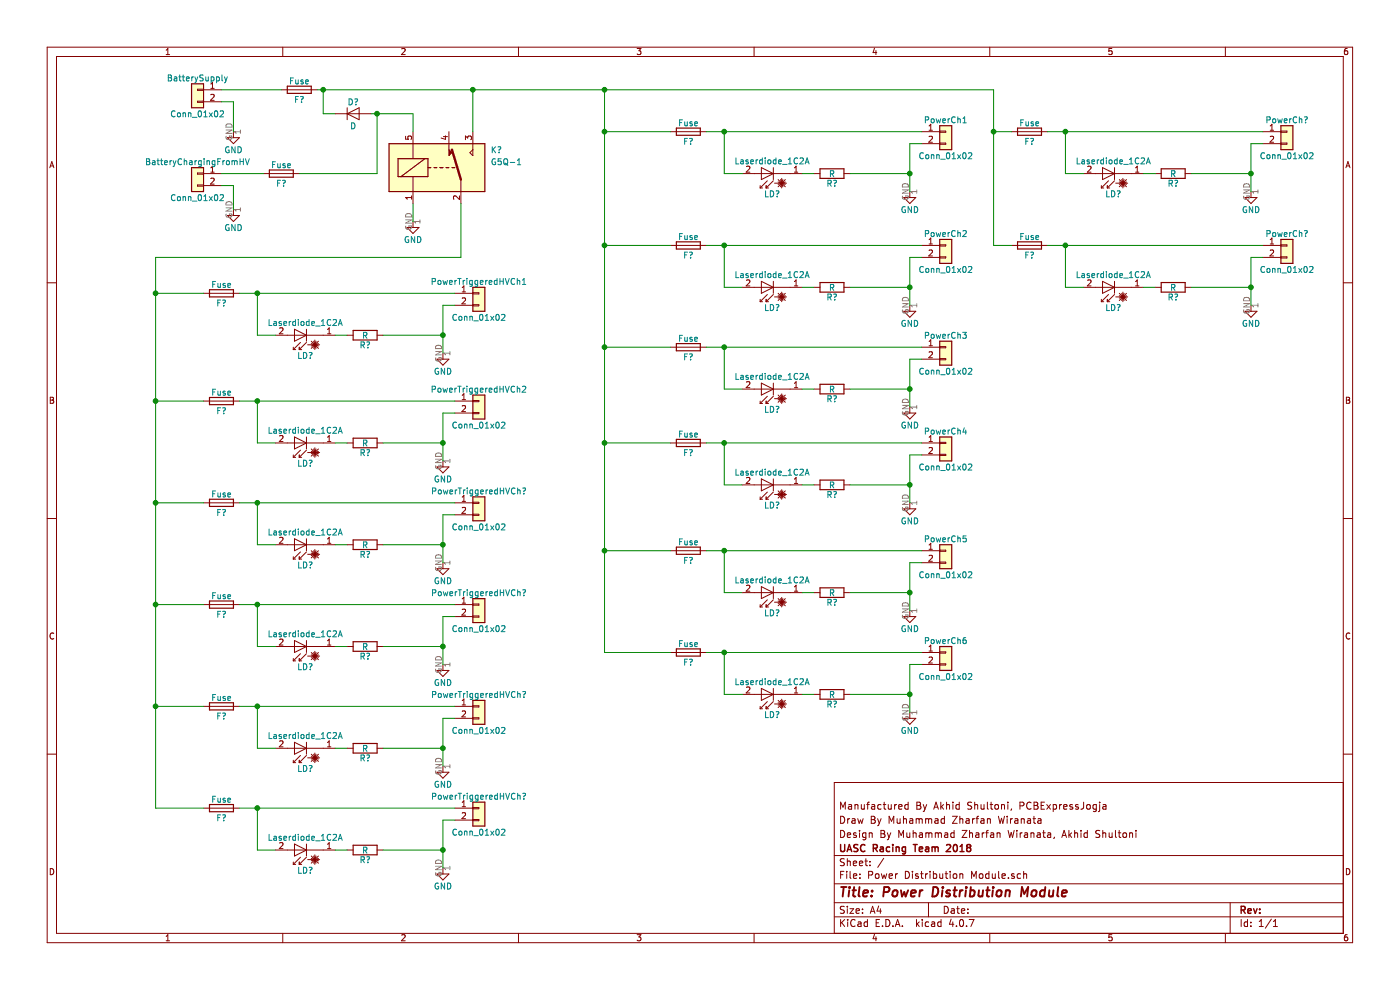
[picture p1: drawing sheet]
EESchema Schematic File Version 2
LIBS:power
LIBS:device
LIBS:switches
LIBS:relays
LIBS:motors
LIBS:transistors
LIBS:conn
LIBS:linear
LIBS:regul
LIBS:74xx
LIBS:cmos4000
LIBS:adc-dac
LIBS:memory
LIBS:xilinx
LIBS:microcontrollers
LIBS:dsp
LIBS:microchip
LIBS:analog_switches
LIBS:motorola
LIBS:texas
LIBS:intel
LIBS:audio
LIBS:interface
LIBS:digital-audio
LIBS:philips
LIBS:display
LIBS:cypress
LIBS:siliconi
LIBS:opto
LIBS:atmel
LIBS:contrib
LIBS:valves
LIBS:Power Distribution Module-cache
EELAYER 25 0
EELAYER END
$Descr A4 11693 8268
encoding utf-8
Sheet 1 1
Title "Power Distribution Module"
Date ""
Rev ""
Comp "UASC Racing Team 2018"
Comment1 "Design By Muhammad Zharfan Wiranata, Akhid Shultoni"
Comment2 "Draw By Muhammad Zharfan Wiranata"
Comment3 "Manufactured By Akhid Shultoni, PCBExpressJogja"
Comment4 ""
$EndDescr
$Comp
L Conn_01x02 BatterySupply
U 1 1
P 1650 750
F 0 "BatterySupply" H 1650 850 50  0000 C CNN
F 1 "Conn_01x02" H 1650 550 50  0000 C CNN
F 2 "" H 1650 750 50  0001 C CNN
F 3 "" H 1650 750 50  0001 C CNN
	1    1650 750 
	-1   0    0    -1  
$EndComp
$Comp
L Fuse F?
U 1 1
P 2500 750
F 0 "F?" V 2580 750 50  0000 C CNN
F 1 "Fuse" V 2425 750 50  0000 C CNN
F 2 "" V 2430 750 50  0001 C CNN
F 3 "" H 2500 750 50  0001 C CNN
	1    2500 750 
	0    1    1    0   
$EndComp
$Comp
L GND #PWR?
U 1 1
P 1950 1100
F 0 "#PWR?" H 1950 850 50  0001 C CNN
F 1 "GND" H 1950 950 50  0000 C CNN
F 2 "" H 1950 1100 50  0001 C CNN
F 3 "" H 1950 1100 50  0001 C CNN
	1    1950 1100
	1    0    0    -1  
$EndComp
$Comp
L G5Q-1 K?
U 1 1
P 3450 1600
F 0 "K?" H 4100 1950 50  0000 L CNN
F 1 "G5Q-1" H 4100 1850 50  0000 L CNN
F 2 "Relays_THT:Relay_SPDT_OMRON-G5Q" H 4100 1750 50  0001 L CNN
F 3 "" H 4100 1450 50  0001 L CNN
	1    3450 1600
	1    0    0    -1  
$EndComp
$Comp
L Conn_01x02 BatteryChargingFromHV
U 1 1
P 1650 1450
F 0 "BatteryChargingFromHV" H 1650 1550 50  0000 C CNN
F 1 "Conn_01x02" H 1650 1250 50  0000 C CNN
F 2 "" H 1650 1450 50  0001 C CNN
F 3 "" H 1650 1450 50  0001 C CNN
	1    1650 1450
	-1   0    0    -1  
$EndComp
$Comp
L GND #PWR?
U 1 1
P 1950 1750
F 0 "#PWR?" H 1950 1500 50  0001 C CNN
F 1 "GND" H 1950 1600 50  0000 C CNN
F 2 "" H 1950 1750 50  0001 C CNN
F 3 "" H 1950 1750 50  0001 C CNN
	1    1950 1750
	1    0    0    -1  
$EndComp
$Comp
L D D?
U 1 1
P 2950 950
F 0 "D?" H 2950 1050 50  0000 C CNN
F 1 "D" H 2950 850 50  0000 C CNN
F 2 "" H 2950 950 50  0001 C CNN
F 3 "" H 2950 950 50  0001 C CNN
	1    2950 950 
	1    0    0    -1  
$EndComp
$Comp
L GND #PWR?
U 1 1
P 3450 1850
F 0 "#PWR?" H 3450 1600 50  0001 C CNN
F 1 "GND" H 3450 1700 50  0000 C CNN
F 2 "" H 3450 1850 50  0001 C CNN
F 3 "" H 3450 1850 50  0001 C CNN
	1    3450 1850
	1    0    0    -1  
$EndComp
$Comp
L Conn_01x02 PowerCh1
U 1 1
P 7900 1100
F 0 "PowerCh1" H 7900 1200 50  0000 C CNN
F 1 "Conn_01x02" H 7900 900 50  0000 C CNN
F 2 "" H 7900 1100 50  0001 C CNN
F 3 "" H 7900 1100 50  0001 C CNN
	1    7900 1100
	1    0    0    -1  
$EndComp
$Comp
L Fuse F?
U 1 1
P 5750 1100
F 0 "F?" V 5830 1100 50  0000 C CNN
F 1 "Fuse" V 5675 1100 50  0000 C CNN
F 2 "" V 5680 1100 50  0001 C CNN
F 3 "" H 5750 1100 50  0001 C CNN
	1    5750 1100
	0    1    1    0   
$EndComp
$Comp
L Laserdiode_1C2A LD?
U 1 1
P 6400 1450
F 0 "LD?" H 6350 1625 50  0000 C CNN
F 1 "Laserdiode_1C2A" H 6350 1350 50  0000 C CNN
F 2 "" H 6300 1425 50  0001 C CNN
F 3 "" H 6430 1250 50  0001 C CNN
	1    6400 1450
	-1   0    0    1   
$EndComp
$Comp
L R R?
U 1 1
P 6950 1450
F 0 "R?" V 7030 1450 50  0000 C CNN
F 1 "R" V 6950 1450 50  0000 C CNN
F 2 "" V 6880 1450 50  0001 C CNN
F 3 "" H 6950 1450 50  0001 C CNN
	1    6950 1450
	0    1    1    0   
$EndComp
$Comp
L GND #PWR?
U 1 1
P 7600 1600
F 0 "#PWR?" H 7600 1350 50  0001 C CNN
F 1 "GND" H 7600 1450 50  0000 C CNN
F 2 "" H 7600 1600 50  0001 C CNN
F 3 "" H 7600 1600 50  0001 C CNN
	1    7600 1600
	1    0    0    -1  
$EndComp
$Comp
L Conn_01x02 PowerCh2
U 1 1
P 7900 2050
F 0 "PowerCh2" H 7900 2150 50  0000 C CNN
F 1 "Conn_01x02" H 7900 1850 50  0000 C CNN
F 2 "" H 7900 2050 50  0001 C CNN
F 3 "" H 7900 2050 50  0001 C CNN
	1    7900 2050
	1    0    0    -1  
$EndComp
$Comp
L Fuse F?
U 1 1
P 5750 2050
F 0 "F?" V 5830 2050 50  0000 C CNN
F 1 "Fuse" V 5675 2050 50  0000 C CNN
F 2 "" V 5680 2050 50  0001 C CNN
F 3 "" H 5750 2050 50  0001 C CNN
	1    5750 2050
	0    1    1    0   
$EndComp
$Comp
L Laserdiode_1C2A LD?
U 1 1
P 6400 2400
F 0 "LD?" H 6350 2575 50  0000 C CNN
F 1 "Laserdiode_1C2A" H 6350 2300 50  0000 C CNN
F 2 "" H 6300 2375 50  0001 C CNN
F 3 "" H 6430 2200 50  0001 C CNN
	1    6400 2400
	-1   0    0    1   
$EndComp
$Comp
L R R?
U 1 1
P 6950 2400
F 0 "R?" V 7030 2400 50  0000 C CNN
F 1 "R" V 6950 2400 50  0000 C CNN
F 2 "" V 6880 2400 50  0001 C CNN
F 3 "" H 6950 2400 50  0001 C CNN
	1    6950 2400
	0    1    1    0   
$EndComp
$Comp
L GND #PWR?
U 1 1
P 7600 2550
F 0 "#PWR?" H 7600 2300 50  0001 C CNN
F 1 "GND" H 7600 2400 50  0000 C CNN
F 2 "" H 7600 2550 50  0001 C CNN
F 3 "" H 7600 2550 50  0001 C CNN
	1    7600 2550
	1    0    0    -1  
$EndComp
$Comp
L Conn_01x02 PowerCh3
U 1 1
P 7900 2900
F 0 "PowerCh3" H 7900 3000 50  0000 C CNN
F 1 "Conn_01x02" H 7900 2700 50  0000 C CNN
F 2 "" H 7900 2900 50  0001 C CNN
F 3 "" H 7900 2900 50  0001 C CNN
	1    7900 2900
	1    0    0    -1  
$EndComp
$Comp
L Fuse F?
U 1 1
P 5750 2900
F 0 "F?" V 5830 2900 50  0000 C CNN
F 1 "Fuse" V 5675 2900 50  0000 C CNN
F 2 "" V 5680 2900 50  0001 C CNN
F 3 "" H 5750 2900 50  0001 C CNN
	1    5750 2900
	0    1    1    0   
$EndComp
$Comp
L Laserdiode_1C2A LD?
U 1 1
P 6400 3250
F 0 "LD?" H 6350 3425 50  0000 C CNN
F 1 "Laserdiode_1C2A" H 6350 3150 50  0000 C CNN
F 2 "" H 6300 3225 50  0001 C CNN
F 3 "" H 6430 3050 50  0001 C CNN
	1    6400 3250
	-1   0    0    1   
$EndComp
$Comp
L R R?
U 1 1
P 6950 3250
F 0 "R?" V 7030 3250 50  0000 C CNN
F 1 "R" V 6950 3250 50  0000 C CNN
F 2 "" V 6880 3250 50  0001 C CNN
F 3 "" H 6950 3250 50  0001 C CNN
	1    6950 3250
	0    1    1    0   
$EndComp
$Comp
L GND #PWR?
U 1 1
P 7600 3400
F 0 "#PWR?" H 7600 3150 50  0001 C CNN
F 1 "GND" H 7600 3250 50  0000 C CNN
F 2 "" H 7600 3400 50  0001 C CNN
F 3 "" H 7600 3400 50  0001 C CNN
	1    7600 3400
	1    0    0    -1  
$EndComp
$Comp
L Conn_01x02 PowerCh4
U 1 1
P 7900 3700
F 0 "PowerCh4" H 7900 3800 50  0000 C CNN
F 1 "Conn_01x02" H 7900 3500 50  0000 C CNN
F 2 "" H 7900 3700 50  0001 C CNN
F 3 "" H 7900 3700 50  0001 C CNN
	1    7900 3700
	1    0    0    -1  
$EndComp
$Comp
L Fuse F?
U 1 1
P 5750 3700
F 0 "F?" V 5830 3700 50  0000 C CNN
F 1 "Fuse" V 5675 3700 50  0000 C CNN
F 2 "" V 5680 3700 50  0001 C CNN
F 3 "" H 5750 3700 50  0001 C CNN
	1    5750 3700
	0    1    1    0   
$EndComp
$Comp
L Laserdiode_1C2A LD?
U 1 1
P 6400 4050
F 0 "LD?" H 6350 4225 50  0000 C CNN
F 1 "Laserdiode_1C2A" H 6350 3950 50  0000 C CNN
F 2 "" H 6300 4025 50  0001 C CNN
F 3 "" H 6430 3850 50  0001 C CNN
	1    6400 4050
	-1   0    0    1   
$EndComp
$Comp
L R R?
U 1 1
P 6950 4050
F 0 "R?" V 7030 4050 50  0000 C CNN
F 1 "R" V 6950 4050 50  0000 C CNN
F 2 "" V 6880 4050 50  0001 C CNN
F 3 "" H 6950 4050 50  0001 C CNN
	1    6950 4050
	0    1    1    0   
$EndComp
$Comp
L GND #PWR?
U 1 1
P 7600 4200
F 0 "#PWR?" H 7600 3950 50  0001 C CNN
F 1 "GND" H 7600 4050 50  0000 C CNN
F 2 "" H 7600 4200 50  0001 C CNN
F 3 "" H 7600 4200 50  0001 C CNN
	1    7600 4200
	1    0    0    -1  
$EndComp
$Comp
L Conn_01x02 PowerCh5
U 1 1
P 7900 4600
F 0 "PowerCh5" H 7900 4700 50  0000 C CNN
F 1 "Conn_01x02" H 7900 4400 50  0000 C CNN
F 2 "" H 7900 4600 50  0001 C CNN
F 3 "" H 7900 4600 50  0001 C CNN
	1    7900 4600
	1    0    0    -1  
$EndComp
$Comp
L Fuse F?
U 1 1
P 5750 4600
F 0 "F?" V 5830 4600 50  0000 C CNN
F 1 "Fuse" V 5675 4600 50  0000 C CNN
F 2 "" V 5680 4600 50  0001 C CNN
F 3 "" H 5750 4600 50  0001 C CNN
	1    5750 4600
	0    1    1    0   
$EndComp
$Comp
L Laserdiode_1C2A LD?
U 1 1
P 6400 4950
F 0 "LD?" H 6350 5125 50  0000 C CNN
F 1 "Laserdiode_1C2A" H 6350 4850 50  0000 C CNN
F 2 "" H 6300 4925 50  0001 C CNN
F 3 "" H 6430 4750 50  0001 C CNN
	1    6400 4950
	-1   0    0    1   
$EndComp
$Comp
L R R?
U 1 1
P 6950 4950
F 0 "R?" V 7030 4950 50  0000 C CNN
F 1 "R" V 6950 4950 50  0000 C CNN
F 2 "" V 6880 4950 50  0001 C CNN
F 3 "" H 6950 4950 50  0001 C CNN
	1    6950 4950
	0    1    1    0   
$EndComp
$Comp
L GND #PWR?
U 1 1
P 7600 5100
F 0 "#PWR?" H 7600 4850 50  0001 C CNN
F 1 "GND" H 7600 4950 50  0000 C CNN
F 2 "" H 7600 5100 50  0001 C CNN
F 3 "" H 7600 5100 50  0001 C CNN
	1    7600 5100
	1    0    0    -1  
$EndComp
$Comp
L Conn_01x02 PowerCh6
U 1 1
P 7900 5450
F 0 "PowerCh6" H 7900 5550 50  0000 C CNN
F 1 "Conn_01x02" H 7900 5250 50  0000 C CNN
F 2 "" H 7900 5450 50  0001 C CNN
F 3 "" H 7900 5450 50  0001 C CNN
	1    7900 5450
	1    0    0    -1  
$EndComp
$Comp
L Fuse F?
U 1 1
P 5750 5450
F 0 "F?" V 5830 5450 50  0000 C CNN
F 1 "Fuse" V 5675 5450 50  0000 C CNN
F 2 "" V 5680 5450 50  0001 C CNN
F 3 "" H 5750 5450 50  0001 C CNN
	1    5750 5450
	0    1    1    0   
$EndComp
$Comp
L Laserdiode_1C2A LD?
U 1 1
P 6400 5800
F 0 "LD?" H 6350 5975 50  0000 C CNN
F 1 "Laserdiode_1C2A" H 6350 5700 50  0000 C CNN
F 2 "" H 6300 5775 50  0001 C CNN
F 3 "" H 6430 5600 50  0001 C CNN
	1    6400 5800
	-1   0    0    1   
$EndComp
$Comp
L R R?
U 1 1
P 6950 5800
F 0 "R?" V 7030 5800 50  0000 C CNN
F 1 "R" V 6950 5800 50  0000 C CNN
F 2 "" V 6880 5800 50  0001 C CNN
F 3 "" H 6950 5800 50  0001 C CNN
	1    6950 5800
	0    1    1    0   
$EndComp
$Comp
L GND #PWR?
U 1 1
P 7600 5950
F 0 "#PWR?" H 7600 5700 50  0001 C CNN
F 1 "GND" H 7600 5800 50  0000 C CNN
F 2 "" H 7600 5950 50  0001 C CNN
F 3 "" H 7600 5950 50  0001 C CNN
	1    7600 5950
	1    0    0    -1  
$EndComp
$Comp
L Conn_01x02 PowerTriggeredHVCh1
U 1 1
P 4000 2450
F 0 "PowerTriggeredHVCh1" H 4000 2550 50  0000 C CNN
F 1 "Conn_01x02" H 4000 2250 50  0000 C CNN
F 2 "" H 4000 2450 50  0001 C CNN
F 3 "" H 4000 2450 50  0001 C CNN
	1    4000 2450
	1    0    0    -1  
$EndComp
$Comp
L Fuse F?
U 1 1
P 1850 2450
F 0 "F?" V 1930 2450 50  0000 C CNN
F 1 "Fuse" V 1775 2450 50  0000 C CNN
F 2 "" V 1780 2450 50  0001 C CNN
F 3 "" H 1850 2450 50  0001 C CNN
	1    1850 2450
	0    1    1    0   
$EndComp
$Comp
L Laserdiode_1C2A LD?
U 1 1
P 2500 2800
F 0 "LD?" H 2450 2975 50  0000 C CNN
F 1 "Laserdiode_1C2A" H 2450 2700 50  0000 C CNN
F 2 "" H 2400 2775 50  0001 C CNN
F 3 "" H 2530 2600 50  0001 C CNN
	1    2500 2800
	-1   0    0    1   
$EndComp
$Comp
L R R?
U 1 1
P 3050 2800
F 0 "R?" V 3130 2800 50  0000 C CNN
F 1 "R" V 3050 2800 50  0000 C CNN
F 2 "" V 2980 2800 50  0001 C CNN
F 3 "" H 3050 2800 50  0001 C CNN
	1    3050 2800
	0    1    1    0   
$EndComp
$Comp
L GND #PWR?
U 1 1
P 3700 2950
F 0 "#PWR?" H 3700 2700 50  0001 C CNN
F 1 "GND" H 3700 2800 50  0000 C CNN
F 2 "" H 3700 2950 50  0001 C CNN
F 3 "" H 3700 2950 50  0001 C CNN
	1    3700 2950
	1    0    0    -1  
$EndComp
$Comp
L Conn_01x02 PowerTriggeredHVCh2
U 1 1
P 4000 3350
F 0 "PowerTriggeredHVCh2" H 4000 3450 50  0000 C CNN
F 1 "Conn_01x02" H 4000 3150 50  0000 C CNN
F 2 "" H 4000 3350 50  0001 C CNN
F 3 "" H 4000 3350 50  0001 C CNN
	1    4000 3350
	1    0    0    -1  
$EndComp
$Comp
L Fuse F?
U 1 1
P 1850 3350
F 0 "F?" V 1930 3350 50  0000 C CNN
F 1 "Fuse" V 1775 3350 50  0000 C CNN
F 2 "" V 1780 3350 50  0001 C CNN
F 3 "" H 1850 3350 50  0001 C CNN
	1    1850 3350
	0    1    1    0   
$EndComp
$Comp
L Laserdiode_1C2A LD?
U 1 1
P 2500 3700
F 0 "LD?" H 2450 3875 50  0000 C CNN
F 1 "Laserdiode_1C2A" H 2450 3600 50  0000 C CNN
F 2 "" H 2400 3675 50  0001 C CNN
F 3 "" H 2530 3500 50  0001 C CNN
	1    2500 3700
	-1   0    0    1   
$EndComp
$Comp
L R R?
U 1 1
P 3050 3700
F 0 "R?" V 3130 3700 50  0000 C CNN
F 1 "R" V 3050 3700 50  0000 C CNN
F 2 "" V 2980 3700 50  0001 C CNN
F 3 "" H 3050 3700 50  0001 C CNN
	1    3050 3700
	0    1    1    0   
$EndComp
$Comp
L GND #PWR?
U 1 1
P 3700 3850
F 0 "#PWR?" H 3700 3600 50  0001 C CNN
F 1 "GND" H 3700 3700 50  0000 C CNN
F 2 "" H 3700 3850 50  0001 C CNN
F 3 "" H 3700 3850 50  0001 C CNN
	1    3700 3850
	1    0    0    -1  
$EndComp
$Comp
L Fuse F?
U 1 1
P 2350 1450
F 0 "F?" V 2430 1450 50  0000 C CNN
F 1 "Fuse" V 2275 1450 50  0000 C CNN
F 2 "" V 2280 1450 50  0001 C CNN
F 3 "" H 2350 1450 50  0001 C CNN
	1    2350 1450
	0    1    1    0   
$EndComp
$Comp
L Conn_01x02 PowerCh?
U 1 1
P 10750 1100
F 0 "PowerCh?" H 10750 1200 50  0000 C CNN
F 1 "Conn_01x02" H 10750 900 50  0000 C CNN
F 2 "" H 10750 1100 50  0001 C CNN
F 3 "" H 10750 1100 50  0001 C CNN
	1    10750 1100
	1    0    0    -1  
$EndComp
$Comp
L Fuse F?
U 1 1
P 8600 1100
F 0 "F?" V 8680 1100 50  0000 C CNN
F 1 "Fuse" V 8525 1100 50  0000 C CNN
F 2 "" V 8530 1100 50  0001 C CNN
F 3 "" H 8600 1100 50  0001 C CNN
	1    8600 1100
	0    1    1    0   
$EndComp
$Comp
L Laserdiode_1C2A LD?
U 1 1
P 9250 1450
F 0 "LD?" H 9200 1625 50  0000 C CNN
F 1 "Laserdiode_1C2A" H 9200 1350 50  0000 C CNN
F 2 "" H 9150 1425 50  0001 C CNN
F 3 "" H 9280 1250 50  0001 C CNN
	1    9250 1450
	-1   0    0    1   
$EndComp
$Comp
L R R?
U 1 1
P 9800 1450
F 0 "R?" V 9880 1450 50  0000 C CNN
F 1 "R" V 9800 1450 50  0000 C CNN
F 2 "" V 9730 1450 50  0001 C CNN
F 3 "" H 9800 1450 50  0001 C CNN
	1    9800 1450
	0    1    1    0   
$EndComp
$Comp
L GND #PWR?
U 1 1
P 10450 1600
F 0 "#PWR?" H 10450 1350 50  0001 C CNN
F 1 "GND" H 10450 1450 50  0000 C CNN
F 2 "" H 10450 1600 50  0001 C CNN
F 3 "" H 10450 1600 50  0001 C CNN
	1    10450 1600
	1    0    0    -1  
$EndComp
$Comp
L Conn_01x02 PowerCh?
U 1 1
P 10750 2050
F 0 "PowerCh?" H 10750 2150 50  0000 C CNN
F 1 "Conn_01x02" H 10750 1850 50  0000 C CNN
F 2 "" H 10750 2050 50  0001 C CNN
F 3 "" H 10750 2050 50  0001 C CNN
	1    10750 2050
	1    0    0    -1  
$EndComp
$Comp
L Fuse F?
U 1 1
P 8600 2050
F 0 "F?" V 8680 2050 50  0000 C CNN
F 1 "Fuse" V 8525 2050 50  0000 C CNN
F 2 "" V 8530 2050 50  0001 C CNN
F 3 "" H 8600 2050 50  0001 C CNN
	1    8600 2050
	0    1    1    0   
$EndComp
$Comp
L Laserdiode_1C2A LD?
U 1 1
P 9250 2400
F 0 "LD?" H 9200 2575 50  0000 C CNN
F 1 "Laserdiode_1C2A" H 9200 2300 50  0000 C CNN
F 2 "" H 9150 2375 50  0001 C CNN
F 3 "" H 9280 2200 50  0001 C CNN
	1    9250 2400
	-1   0    0    1   
$EndComp
$Comp
L R R?
U 1 1
P 9800 2400
F 0 "R?" V 9880 2400 50  0000 C CNN
F 1 "R" V 9800 2400 50  0000 C CNN
F 2 "" V 9730 2400 50  0001 C CNN
F 3 "" H 9800 2400 50  0001 C CNN
	1    9800 2400
	0    1    1    0   
$EndComp
$Comp
L GND #PWR?
U 1 1
P 10450 2550
F 0 "#PWR?" H 10450 2300 50  0001 C CNN
F 1 "GND" H 10450 2400 50  0000 C CNN
F 2 "" H 10450 2550 50  0001 C CNN
F 3 "" H 10450 2550 50  0001 C CNN
	1    10450 2550
	1    0    0    -1  
$EndComp
$Comp
L Conn_01x02 PowerTriggeredHVCh?
U 1 1
P 4000 4200
F 0 "PowerTriggeredHVCh?" H 4000 4300 50  0000 C CNN
F 1 "Conn_01x02" H 4000 4000 50  0000 C CNN
F 2 "" H 4000 4200 50  0001 C CNN
F 3 "" H 4000 4200 50  0001 C CNN
	1    4000 4200
	1    0    0    -1  
$EndComp
$Comp
L Fuse F?
U 1 1
P 1850 4200
F 0 "F?" V 1930 4200 50  0000 C CNN
F 1 "Fuse" V 1775 4200 50  0000 C CNN
F 2 "" V 1780 4200 50  0001 C CNN
F 3 "" H 1850 4200 50  0001 C CNN
	1    1850 4200
	0    1    1    0   
$EndComp
$Comp
L Laserdiode_1C2A LD?
U 1 1
P 2500 4550
F 0 "LD?" H 2450 4725 50  0000 C CNN
F 1 "Laserdiode_1C2A" H 2450 4450 50  0000 C CNN
F 2 "" H 2400 4525 50  0001 C CNN
F 3 "" H 2530 4350 50  0001 C CNN
	1    2500 4550
	-1   0    0    1   
$EndComp
$Comp
L R R?
U 1 1
P 3050 4550
F 0 "R?" V 3130 4550 50  0000 C CNN
F 1 "R" V 3050 4550 50  0000 C CNN
F 2 "" V 2980 4550 50  0001 C CNN
F 3 "" H 3050 4550 50  0001 C CNN
	1    3050 4550
	0    1    1    0   
$EndComp
$Comp
L GND #PWR?
U 1 1
P 3700 4700
F 0 "#PWR?" H 3700 4450 50  0001 C CNN
F 1 "GND" H 3700 4550 50  0000 C CNN
F 2 "" H 3700 4700 50  0001 C CNN
F 3 "" H 3700 4700 50  0001 C CNN
	1    3700 4700
	1    0    0    -1  
$EndComp
$Comp
L Conn_01x02 PowerTriggeredHVCh?
U 1 1
P 4000 5050
F 0 "PowerTriggeredHVCh?" H 4000 5150 50  0000 C CNN
F 1 "Conn_01x02" H 4000 4850 50  0000 C CNN
F 2 "" H 4000 5050 50  0001 C CNN
F 3 "" H 4000 5050 50  0001 C CNN
	1    4000 5050
	1    0    0    -1  
$EndComp
$Comp
L Fuse F?
U 1 1
P 1850 5050
F 0 "F?" V 1930 5050 50  0000 C CNN
F 1 "Fuse" V 1775 5050 50  0000 C CNN
F 2 "" V 1780 5050 50  0001 C CNN
F 3 "" H 1850 5050 50  0001 C CNN
	1    1850 5050
	0    1    1    0   
$EndComp
$Comp
L Laserdiode_1C2A LD?
U 1 1
P 2500 5400
F 0 "LD?" H 2450 5575 50  0000 C CNN
F 1 "Laserdiode_1C2A" H 2450 5300 50  0000 C CNN
F 2 "" H 2400 5375 50  0001 C CNN
F 3 "" H 2530 5200 50  0001 C CNN
	1    2500 5400
	-1   0    0    1   
$EndComp
$Comp
L R R?
U 1 1
P 3050 5400
F 0 "R?" V 3130 5400 50  0000 C CNN
F 1 "R" V 3050 5400 50  0000 C CNN
F 2 "" V 2980 5400 50  0001 C CNN
F 3 "" H 3050 5400 50  0001 C CNN
	1    3050 5400
	0    1    1    0   
$EndComp
$Comp
L GND #PWR?
U 1 1
P 3700 5550
F 0 "#PWR?" H 3700 5300 50  0001 C CNN
F 1 "GND" H 3700 5400 50  0000 C CNN
F 2 "" H 3700 5550 50  0001 C CNN
F 3 "" H 3700 5550 50  0001 C CNN
	1    3700 5550
	1    0    0    -1  
$EndComp
$Comp
L Conn_01x02 PowerTriggeredHVCh?
U 1 1
P 4000 5900
F 0 "PowerTriggeredHVCh?" H 4000 6000 50  0000 C CNN
F 1 "Conn_01x02" H 4000 5700 50  0000 C CNN
F 2 "" H 4000 5900 50  0001 C CNN
F 3 "" H 4000 5900 50  0001 C CNN
	1    4000 5900
	1    0    0    -1  
$EndComp
$Comp
L Fuse F?
U 1 1
P 1850 5900
F 0 "F?" V 1930 5900 50  0000 C CNN
F 1 "Fuse" V 1775 5900 50  0000 C CNN
F 2 "" V 1780 5900 50  0001 C CNN
F 3 "" H 1850 5900 50  0001 C CNN
	1    1850 5900
	0    1    1    0   
$EndComp
$Comp
L Laserdiode_1C2A LD?
U 1 1
P 2500 6250
F 0 "LD?" H 2450 6425 50  0000 C CNN
F 1 "Laserdiode_1C2A" H 2450 6150 50  0000 C CNN
F 2 "" H 2400 6225 50  0001 C CNN
F 3 "" H 2530 6050 50  0001 C CNN
	1    2500 6250
	-1   0    0    1   
$EndComp
$Comp
L R R?
U 1 1
P 3050 6250
F 0 "R?" V 3130 6250 50  0000 C CNN
F 1 "R" V 3050 6250 50  0000 C CNN
F 2 "" V 2980 6250 50  0001 C CNN
F 3 "" H 3050 6250 50  0001 C CNN
	1    3050 6250
	0    1    1    0   
$EndComp
$Comp
L GND #PWR?
U 1 1
P 3700 6400
F 0 "#PWR?" H 3700 6150 50  0001 C CNN
F 1 "GND" H 3700 6250 50  0000 C CNN
F 2 "" H 3700 6400 50  0001 C CNN
F 3 "" H 3700 6400 50  0001 C CNN
	1    3700 6400
	1    0    0    -1  
$EndComp
$Comp
L Conn_01x02 PowerTriggeredHVCh?
U 1 1
P 4000 6750
F 0 "PowerTriggeredHVCh?" H 4000 6850 50  0000 C CNN
F 1 "Conn_01x02" H 4000 6550 50  0000 C CNN
F 2 "" H 4000 6750 50  0001 C CNN
F 3 "" H 4000 6750 50  0001 C CNN
	1    4000 6750
	1    0    0    -1  
$EndComp
$Comp
L Fuse F?
U 1 1
P 1850 6750
F 0 "F?" V 1930 6750 50  0000 C CNN
F 1 "Fuse" V 1775 6750 50  0000 C CNN
F 2 "" V 1780 6750 50  0001 C CNN
F 3 "" H 1850 6750 50  0001 C CNN
	1    1850 6750
	0    1    1    0   
$EndComp
$Comp
L Laserdiode_1C2A LD?
U 1 1
P 2500 7100
F 0 "LD?" H 2450 7275 50  0000 C CNN
F 1 "Laserdiode_1C2A" H 2450 7000 50  0000 C CNN
F 2 "" H 2400 7075 50  0001 C CNN
F 3 "" H 2530 6900 50  0001 C CNN
	1    2500 7100
	-1   0    0    1   
$EndComp
$Comp
L R R?
U 1 1
P 3050 7100
F 0 "R?" V 3130 7100 50  0000 C CNN
F 1 "R" V 3050 7100 50  0000 C CNN
F 2 "" V 2980 7100 50  0001 C CNN
F 3 "" H 3050 7100 50  0001 C CNN
	1    3050 7100
	0    1    1    0   
$EndComp
$Comp
L GND #PWR?
U 1 1
P 3700 7250
F 0 "#PWR?" H 3700 7000 50  0001 C CNN
F 1 "GND" H 3700 7100 50  0000 C CNN
F 2 "" H 3700 7250 50  0001 C CNN
F 3 "" H 3700 7250 50  0001 C CNN
	1    3700 7250
	1    0    0    -1  
$EndComp
Wire Wire Line
	1850 750  2350 750 
Wire Wire Line
	1850 850  1950 850 
Wire Wire Line
	1950 850  1950 1100
Wire Wire Line
	1850 1550 1950 1550
Wire Wire Line
	1950 1550 1950 1750
Wire Wire Line
	2650 750  8300 750 
Wire Wire Line
	3450 1700 3450 1850
Wire Wire Line
	5900 1100 7700 1100
Wire Wire Line
	6050 1100 6050 1450
Wire Wire Line
	6050 1450 6200 1450
Connection ~ 6050 1100
Wire Wire Line
	6700 1450 6800 1450
Wire Wire Line
	7700 1200 7600 1200
Wire Wire Line
	7600 1200 7600 1600
Wire Wire Line
	7100 1450 7600 1450
Connection ~ 7600 1450
Wire Wire Line
	5900 2050 7700 2050
Wire Wire Line
	6050 2050 6050 2400
Wire Wire Line
	6050 2400 6200 2400
Connection ~ 6050 2050
Wire Wire Line
	6700 2400 6800 2400
Wire Wire Line
	7700 2150 7600 2150
Wire Wire Line
	7600 2150 7600 2550
Wire Wire Line
	7100 2400 7600 2400
Connection ~ 7600 2400
Wire Wire Line
	5900 2900 7700 2900
Wire Wire Line
	6050 2900 6050 3250
Wire Wire Line
	6050 3250 6200 3250
Connection ~ 6050 2900
Wire Wire Line
	6700 3250 6800 3250
Wire Wire Line
	7700 3000 7600 3000
Wire Wire Line
	7600 3000 7600 3400
Wire Wire Line
	7100 3250 7600 3250
Connection ~ 7600 3250
Wire Wire Line
	5900 3700 7700 3700
Wire Wire Line
	6050 3700 6050 4050
Wire Wire Line
	6050 4050 6200 4050
Connection ~ 6050 3700
Wire Wire Line
	6700 4050 6800 4050
Wire Wire Line
	7700 3800 7600 3800
Wire Wire Line
	7600 3800 7600 4200
Wire Wire Line
	7100 4050 7600 4050
Connection ~ 7600 4050
Wire Wire Line
	5900 4600 7700 4600
Wire Wire Line
	6050 4600 6050 4950
Wire Wire Line
	6050 4950 6200 4950
Connection ~ 6050 4600
Wire Wire Line
	6700 4950 6800 4950
Wire Wire Line
	7700 4700 7600 4700
Wire Wire Line
	7600 4700 7600 5100
Wire Wire Line
	7100 4950 7600 4950
Connection ~ 7600 4950
Wire Wire Line
	5900 5450 7700 5450
Wire Wire Line
	6050 5450 6050 5800
Wire Wire Line
	6050 5800 6200 5800
Connection ~ 6050 5450
Wire Wire Line
	6700 5800 6800 5800
Wire Wire Line
	7700 5550 7600 5550
Wire Wire Line
	7600 5550 7600 5950
Wire Wire Line
	7100 5800 7600 5800
Connection ~ 7600 5800
Wire Wire Line
	2000 2450 3800 2450
Wire Wire Line
	2150 2450 2150 2800
Wire Wire Line
	2150 2800 2300 2800
Connection ~ 2150 2450
Wire Wire Line
	2800 2800 2900 2800
Wire Wire Line
	3800 2550 3700 2550
Wire Wire Line
	3700 2550 3700 2950
Wire Wire Line
	3200 2800 3700 2800
Connection ~ 3700 2800
Wire Wire Line
	2000 3350 3800 3350
Wire Wire Line
	2150 3350 2150 3700
Wire Wire Line
	2150 3700 2300 3700
Connection ~ 2150 3350
Wire Wire Line
	2800 3700 2900 3700
Wire Wire Line
	3800 3450 3700 3450
Wire Wire Line
	3700 3450 3700 3850
Wire Wire Line
	3200 3700 3700 3700
Connection ~ 3700 3700
Wire Wire Line
	5050 5450 5600 5450
Wire Wire Line
	5050 750  5050 5450
Wire Wire Line
	5600 2050 5050 2050
Wire Wire Line
	5600 2900 5050 2900
Connection ~ 5050 2900
Wire Wire Line
	5600 3700 5050 3700
Connection ~ 5050 3700
Wire Wire Line
	5600 4600 5050 4600
Connection ~ 5050 4600
Wire Wire Line
	1300 3350 1700 3350
Wire Wire Line
	1300 2150 1300 6750
Wire Wire Line
	1700 2450 1300 2450
Connection ~ 1300 2450
Wire Wire Line
	3950 750  3950 1100
Wire Wire Line
	3850 1700 3850 2150
Wire Wire Line
	3850 2150 1300 2150
Wire Wire Line
	1850 1450 2200 1450
Wire Wire Line
	8750 1100 10550 1100
Wire Wire Line
	8900 1100 8900 1450
Wire Wire Line
	8900 1450 9050 1450
Connection ~ 8900 1100
Wire Wire Line
	9550 1450 9650 1450
Wire Wire Line
	10550 1200 10450 1200
Wire Wire Line
	10450 1200 10450 1600
Wire Wire Line
	9950 1450 10450 1450
Connection ~ 10450 1450
Wire Wire Line
	8750 2050 10550 2050
Wire Wire Line
	8900 2050 8900 2400
Wire Wire Line
	8900 2400 9050 2400
Connection ~ 8900 2050
Wire Wire Line
	9550 2400 9650 2400
Wire Wire Line
	10550 2150 10450 2150
Wire Wire Line
	10450 2150 10450 2550
Wire Wire Line
	9950 2400 10450 2400
Connection ~ 10450 2400
Wire Wire Line
	8300 750  8300 2050
Wire Wire Line
	8300 2050 8450 2050
Wire Wire Line
	8450 1100 8300 1100
Wire Wire Line
	2800 950  2700 950 
Wire Wire Line
	2700 950  2700 750 
Connection ~ 2700 750 
Wire Wire Line
	3100 950  3450 950 
Wire Wire Line
	3450 950  3450 1100
Wire Wire Line
	2500 1450 3150 1450
Wire Wire Line
	3150 1450 3150 950 
Connection ~ 3150 950 
Wire Wire Line
	2000 4200 3800 4200
Wire Wire Line
	2150 4200 2150 4550
Wire Wire Line
	2150 4550 2300 4550
Connection ~ 2150 4200
Wire Wire Line
	2800 4550 2900 4550
Wire Wire Line
	3800 4300 3700 4300
Wire Wire Line
	3700 4300 3700 4700
Wire Wire Line
	3200 4550 3700 4550
Connection ~ 3700 4550
Wire Wire Line
	2000 5050 3800 5050
Wire Wire Line
	2150 5050 2150 5400
Wire Wire Line
	2150 5400 2300 5400
Connection ~ 2150 5050
Wire Wire Line
	2800 5400 2900 5400
Wire Wire Line
	3800 5150 3700 5150
Wire Wire Line
	3700 5150 3700 5550
Wire Wire Line
	3200 5400 3700 5400
Connection ~ 3700 5400
Wire Wire Line
	2000 5900 3800 5900
Wire Wire Line
	2150 5900 2150 6250
Wire Wire Line
	2150 6250 2300 6250
Connection ~ 2150 5900
Wire Wire Line
	2800 6250 2900 6250
Wire Wire Line
	3800 6000 3700 6000
Wire Wire Line
	3700 6000 3700 6400
Wire Wire Line
	3200 6250 3700 6250
Connection ~ 3700 6250
Wire Wire Line
	2000 6750 3800 6750
Wire Wire Line
	2150 6750 2150 7100
Wire Wire Line
	2150 7100 2300 7100
Connection ~ 2150 6750
Wire Wire Line
	2800 7100 2900 7100
Wire Wire Line
	3800 6850 3700 6850
Wire Wire Line
	3700 6850 3700 7250
Wire Wire Line
	3200 7100 3700 7100
Connection ~ 3700 7100
Wire Wire Line
	1300 4200 1700 4200
Connection ~ 1300 3350
Wire Wire Line
	1300 5050 1700 5050
Connection ~ 1300 4200
Wire Wire Line
	1300 5900 1700 5900
Connection ~ 1300 5050
Connection ~ 8300 1100
Connection ~ 3950 750 
Connection ~ 5050 2050
Connection ~ 5050 1100
Wire Wire Line
	5050 1100 5600 1100
Connection ~ 5050 750 
Wire Wire Line
	1300 6750 1700 6750
Connection ~ 1300 5900
$EndSCHEMATC
